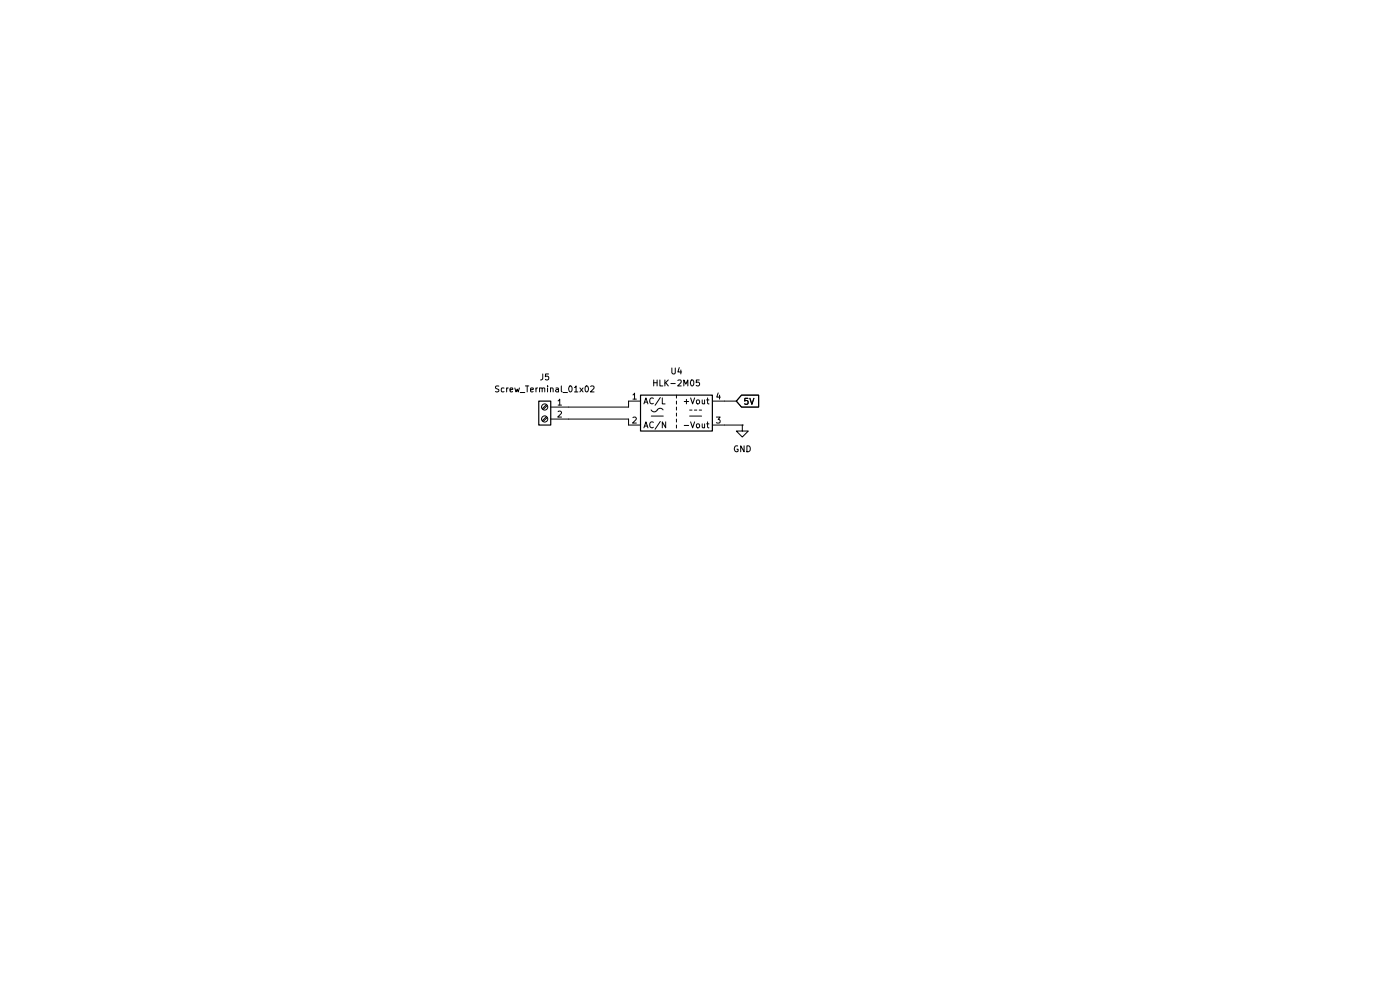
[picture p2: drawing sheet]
(kicad_sch
 (version 20260306)
 (generator "eeschema")
 (generator_version "10.0")
 (paper "A4")
 (title_block
  (title "Home-Automation")
  (date "2026-10-18")
  (rev "V.1.0")
  (company "Urja Core Systems Pvt Ltd")
  (comment 1 "Ketan Patil"))
 (lib_symbols
  (symbol "Connector:Screw_Terminal_01x02"
   (pin_names
    (offset 1.016) (hide yes)) (exclude_from_sim no) (in_bom yes) (on_board yes)
   (in_pos_files yes)
   (duplicate_pin_numbers_are_jumpers no)
   (property "Reference" "J" (at 0 2.54 0) (show_name no) (do_not_autoplace no) (effects (font (size 1.27 1.27))))
   (property "Value" "Screw_Terminal_01x02" (at 0 -5.08 0) (show_name no) (do_not_autoplace no) (effects (font (size 1.27 1.27))))
   (property "Footprint" "" (at 0 0 0) (show_name no) (do_not_autoplace no) (hide yes) (effects (font (size 1.27 1.27))))
   (property "Datasheet" "" (at 0 0 0) (show_name no) (do_not_autoplace no) (hide yes) (effects (font (size 1.27 1.27))))
   (property "Description" "Generic screw terminal, single row, 01x02, script generated (kicad-library-utils/schlib/autogen/connector/)" (at 0 0 0) (show_name no) (do_not_autoplace no) (hide yes) (effects (font (size 1.27 1.27))))
   (symbol "Screw_Terminal_01x02_1_1"
    (rectangle (start -1.27 1.27) (end 1.27 -3.81) (stroke (width 0.254) (type default)) (fill (type background)))
    (polyline (pts (xy -0.5334 0.3302) (xy 0.3302 -0.508)) (stroke (width 0.1524) (type default)) (fill (type none)))
    (polyline (pts (xy -0.5334 -2.2098) (xy 0.3302 -3.048)) (stroke (width 0.1524) (type default)) (fill (type none)))
    (polyline (pts (xy -0.3556 0.508) (xy 0.508 -0.3302)) (stroke (width 0.1524) (type default)) (fill (type none)))
    (polyline (pts (xy -0.3556 -2.032) (xy 0.508 -2.8702)) (stroke (width 0.1524) (type default)) (fill (type none)))
    (circle (center 0 0) (radius 0.635) (stroke (width 0.1524) (type default)) (fill (type none)))
    (circle (center 0 -2.54) (radius 0.635) (stroke (width 0.1524) (type default)) (fill (type none)))
    (pin passive line (at -5.08 0 0) (length 3.81) (name "Pin_1" (effects (font (size 1.27 1.27)))) (number "1" (effects (font (size 1.27 1.27)))))
    (pin passive line (at -5.08 -2.54 0) (length 3.81) (name "Pin_2" (effects (font (size 1.27 1.27)))) (number "2" (effects (font (size 1.27 1.27))))))
   (embedded_fonts no))
  (symbol "Converter_ACDC:HLK-2M05" (exclude_from_sim no) (in_bom yes) (on_board yes)
   (in_pos_files yes)
   (duplicate_pin_numbers_are_jumpers no)
   (property "Reference" "U" (at 0 5.08 0) (show_name no) (do_not_autoplace no) (effects (font (size 1.27 1.27))))
   (property "Value" "HLK-2M05" (at 0 -5.08 0) (show_name no) (do_not_autoplace no) (effects (font (size 1.27 1.27))))
   (property "Footprint" "Converter_ACDC:Converter_ACDC_Hi-Link_HLK-2Mxx" (at 0 -7.62 0) (show_name no) (do_not_autoplace no) (hide yes) (effects (font (size 1.27 1.27))))
   (property "Datasheet" "https://h.hlktech.com/download/ACDC%E7%94%B5%E6%BA%90%E6%A8%A1%E5%9D%972W%E7%B3%BB%E5%88%97/1/%E6%B5%B7%E5%87%8C%E7%A7%912W%E7%B3%BB%E5%88%97%E7%94%B5%E6%BA%90%E6%A8%A1%E5%9D%97%E8%AF%B4%E6%98%8E%E4%B9%A6V2.6.pdf" (at 10.16 -8.89 0) (show_name no) (do_not_autoplace no) (hide yes) (effects (font (size 1.27 1.27))))
   (property "Description" "Compact AC/DC board mount power module 2W 5V" (at 0 0 0) (show_name no) (do_not_autoplace no) (hide yes) (effects (font (size 1.27 1.27))))
   (symbol "HLK-2M05_0_1"
    (rectangle (start -7.62 3.81) (end 7.62 -3.81) (stroke (width 0.254) (type default)) (fill (type background)))
    (polyline (pts (xy -5.334 -0.635) (xy -2.794 -0.635)) (stroke (width 0) (type default)) (fill (type none)))
    (arc (start -4.064 0.635) (mid -4.699 0.2495) (end -5.334 0.635) (stroke (width 0) (type default)) (fill (type none)))
    (arc (start -4.064 0.635) (mid -3.429 1.0072) (end -2.794 0.635) (stroke (width 0) (type default)) (fill (type none)))
    (polyline (pts (xy 0 3.81) (xy 0 3.175)) (stroke (width 0) (type default)) (fill (type none)))
    (polyline (pts (xy 0 2.54) (xy 0 1.905)) (stroke (width 0) (type default)) (fill (type none)))
    (polyline (pts (xy 0 1.27) (xy 0 0.635)) (stroke (width 0) (type default)) (fill (type none)))
    (polyline (pts (xy 0 0) (xy 0 -0.635)) (stroke (width 0) (type default)) (fill (type none)))
    (polyline (pts (xy 0 -1.27) (xy 0 -1.905)) (stroke (width 0) (type default)) (fill (type none)))
    (polyline (pts (xy 0 -2.54) (xy 0 -3.175)) (stroke (width 0) (type default)) (fill (type none)))
    (polyline (pts (xy 2.794 0.635) (xy 3.302 0.635)) (stroke (width 0) (type default)) (fill (type none)))
    (polyline (pts (xy 2.794 -0.635) (xy 5.334 -0.635)) (stroke (width 0) (type default)) (fill (type none)))
    (polyline (pts (xy 3.81 0.635) (xy 4.318 0.635)) (stroke (width 0) (type default)) (fill (type none)))
    (polyline (pts (xy 4.826 0.635) (xy 5.334 0.635)) (stroke (width 0) (type default)) (fill (type none))))
   (symbol "HLK-2M05_1_1"
    (pin power_in line (at -10.16 2.54 0) (length 2.54) (name "AC/L" (effects (font (size 1.27 1.27)))) (number "1" (effects (font (size 1.27 1.27)))))
    (pin power_in line (at -10.16 -2.54 0) (length 2.54) (name "AC/N" (effects (font (size 1.27 1.27)))) (number "2" (effects (font (size 1.27 1.27)))))
    (pin power_out line (at 10.16 -2.54 180) (length 2.54) (name "-Vout" (effects (font (size 1.27 1.27)))) (number "3" (effects (font (size 1.27 1.27)))))
    (pin power_out line (at 10.16 2.54 180) (length 2.54) (name "+Vout" (effects (font (size 1.27 1.27)))) (number "4" (effects (font (size 1.27 1.27))))))
   (embedded_fonts no))
  (symbol "power:GND"
   (power global)
   (pin_numbers (hide yes))
   (pin_names
    (offset 0) (hide yes)) (exclude_from_sim no) (in_bom yes) (on_board yes)
   (in_pos_files yes)
   (duplicate_pin_numbers_are_jumpers no)
   (property "Reference" "#PWR" (at 0 -6.35 0) (show_name no) (do_not_autoplace no) (hide yes) (effects (font (size 1.27 1.27))))
   (property "Value" "GND" (at 0 -3.81 0) (show_name no) (do_not_autoplace no) (effects (font (size 1.27 1.27))))
   (property "Footprint" "" (at 0 0 0) (show_name no) (do_not_autoplace no) (hide yes) (effects (font (size 1.27 1.27))))
   (property "Datasheet" "" (at 0 0 0) (show_name no) (do_not_autoplace no) (hide yes) (effects (font (size 1.27 1.27))))
   (property "Description" "Power symbol creates a global label with name \"GND\" , ground" (at 0 0 0) (show_name no) (do_not_autoplace no) (hide yes) (effects (font (size 1.27 1.27))))
   (symbol "GND_0_1"
    (polyline (pts (xy 0 0) (xy 0 -1.27) (xy 1.27 -1.27) (xy 0 -2.54) (xy -1.27 -1.27) (xy 0 -1.27)) (stroke (width 0) (type default)) (fill (type none))))
   (symbol "GND_1_1"
    (pin power_in line (at 0 0 270) (length 0) (name "" (effects (font (size 1.27 1.27)))) (number "1" (effects (font (size 1.27 1.27))))))
   (embedded_fonts no)))
 (wire
  (pts (xy 120.65 86.36) (xy 133.35 86.36))
  (stroke (width 0) (type default)))
 (wire
  (pts (xy 153.67 85.09) (xy 156.21 85.09))
  (stroke (width 0) (type default)))
 (wire
  (pts (xy 133.35 88.9) (xy 133.35 90.17))
  (stroke (width 0) (type default)))
 (wire
  (pts (xy 153.67 90.17) (xy 157.48 90.17))
  (stroke (width 0) (type default)))
 (wire
  (pts (xy 120.65 88.9) (xy 133.35 88.9))
  (stroke (width 0) (type default)))
 (wire
  (pts (xy 133.35 86.36) (xy 133.35 85.09))
  (stroke (width 0) (type default)))
 (global_label "5V"
  (shape input)
  (at 156.21 85.09 0)
  (fields_autoplaced yes)
  (effects (font (size 1.27 1.27)) (justify left))
  (property "Intersheetrefs" "${INTERSHEET_REFS}" (at 161.4933 85.09 0) (hide yes) (show_name no) (do_not_autoplace no) (effects (font (size 1.27 1.27)) (justify left))))
 (symbol
  (lib_id "Connector:Screw_Terminal_01x02")
  (at 115.57 86.36 0)
  (mirror y)
  (unit 1)
  (body_style 1)
  (exclude_from_sim no)
  (in_bom yes)
  (on_board yes)
  (in_pos_files yes)
  (dnp no)
  (fields_autoplaced yes)
  (property "Reference" "J5" (at 115.57 80.01 0) (show_name no) (do_not_autoplace no) (effects (font (size 1.27 1.27))))
  (property "Value" "Screw_Terminal_01x02" (at 115.57 82.55 0) (show_name no) (do_not_autoplace no) (effects (font (size 1.27 1.27))))
  (property "Footprint" "TerminalBlock_4Ucon:TerminalBlock_4Ucon_1x02_P3.50mm_Horizontal" (at 115.57 86.36 0) (hide yes) (show_name no) (do_not_autoplace no) (effects (font (size 1.27 1.27))))
  (property "Datasheet" "" (at 115.57 86.36 0) (hide yes) (show_name no) (do_not_autoplace no) (effects (font (size 1.27 1.27))))
  (property "Description" "Generic screw terminal, single row, 01x02, script generated (kicad-library-utils/schlib/autogen/connector/)" (at 115.57 86.36 0) (hide yes) (show_name no) (do_not_autoplace no) (effects (font (size 1.27 1.27))))
  (pin "1")
  (pin "2"))
 (symbol
  (lib_id "Converter_ACDC:HLK-2M05")
  (at 143.51 87.63 0)
  (unit 1)
  (body_style 1)
  (exclude_from_sim no)
  (in_bom yes)
  (on_board yes)
  (in_pos_files yes)
  (dnp no)
  (fields_autoplaced yes)
  (property "Reference" "U4" (at 143.51 78.74 0) (show_name no) (do_not_autoplace no) (effects (font (size 1.27 1.27))))
  (property "Value" "HLK-2M05" (at 143.51 81.28 0) (show_name no) (do_not_autoplace no) (effects (font (size 1.27 1.27))))
  (property "Footprint" "Converter_ACDC:Converter_ACDC_Hi-Link_HLK-2Mxx" (at 143.51 95.25 0) (hide yes) (show_name no) (do_not_autoplace no) (effects (font (size 1.27 1.27))))
  (property "Datasheet" "https://h.hlktech.com/download/ACDC%E7%94%B5%E6%BA%90%E6%A8%A1%E5%9D%972W%E7%B3%BB%E5%88%97/1/%E6%B5%B7%E5%87%8C%E7%A7%912W%E7%B3%BB%E5%88%97%E7%94%B5%E6%BA%90%E6%A8%A1%E5%9D%97%E8%AF%B4%E6%98%8E%E4%B9%A6V2.6.pdf" (at 153.67 96.52 0) (hide yes) (show_name no) (do_not_autoplace no) (effects (font (size 1.27 1.27))))
  (property "Description" "Compact AC/DC board mount power module 2W 5V" (at 143.51 87.63 0) (hide yes) (show_name no) (do_not_autoplace no) (effects (font (size 1.27 1.27))))
  (pin "4")
  (pin "3")
  (pin "1")
  (pin "2"))
 (symbol
  (lib_id "power:GND")
  (at 157.48 90.17 0)
  (unit 1)
  (body_style 1)
  (exclude_from_sim no)
  (in_bom yes)
  (on_board yes)
  (in_pos_files yes)
  (dnp no)
  (fields_autoplaced yes)
  (property "Reference" "#PWR016" (at 157.48 96.52 0) (hide yes) (show_name no) (do_not_autoplace no) (effects (font (size 1.27 1.27))))
  (property "Value" "GND" (at 157.48 95.25 0) (show_name no) (do_not_autoplace no) (effects (font (size 1.27 1.27))))
  (property "Footprint" "EC200UCNAA-N05-SGNSA:XCVR_EC200UCNAA-N05-SGNSA" (at 157.48 90.17 0) (hide yes) (show_name no) (do_not_autoplace no) (effects (font (size 1.27 1.27))))
  (property "Datasheet" "" (at 157.48 90.17 0) (hide yes) (show_name no) (do_not_autoplace no) (effects (font (size 1.27 1.27))))
  (property "Description" "Power symbol creates a global label with name \"GND\" , ground" (at 157.48 90.17 0) (hide yes) (show_name no) (do_not_autoplace no) (effects (font (size 1.27 1.27))))
  (pin "1")))
